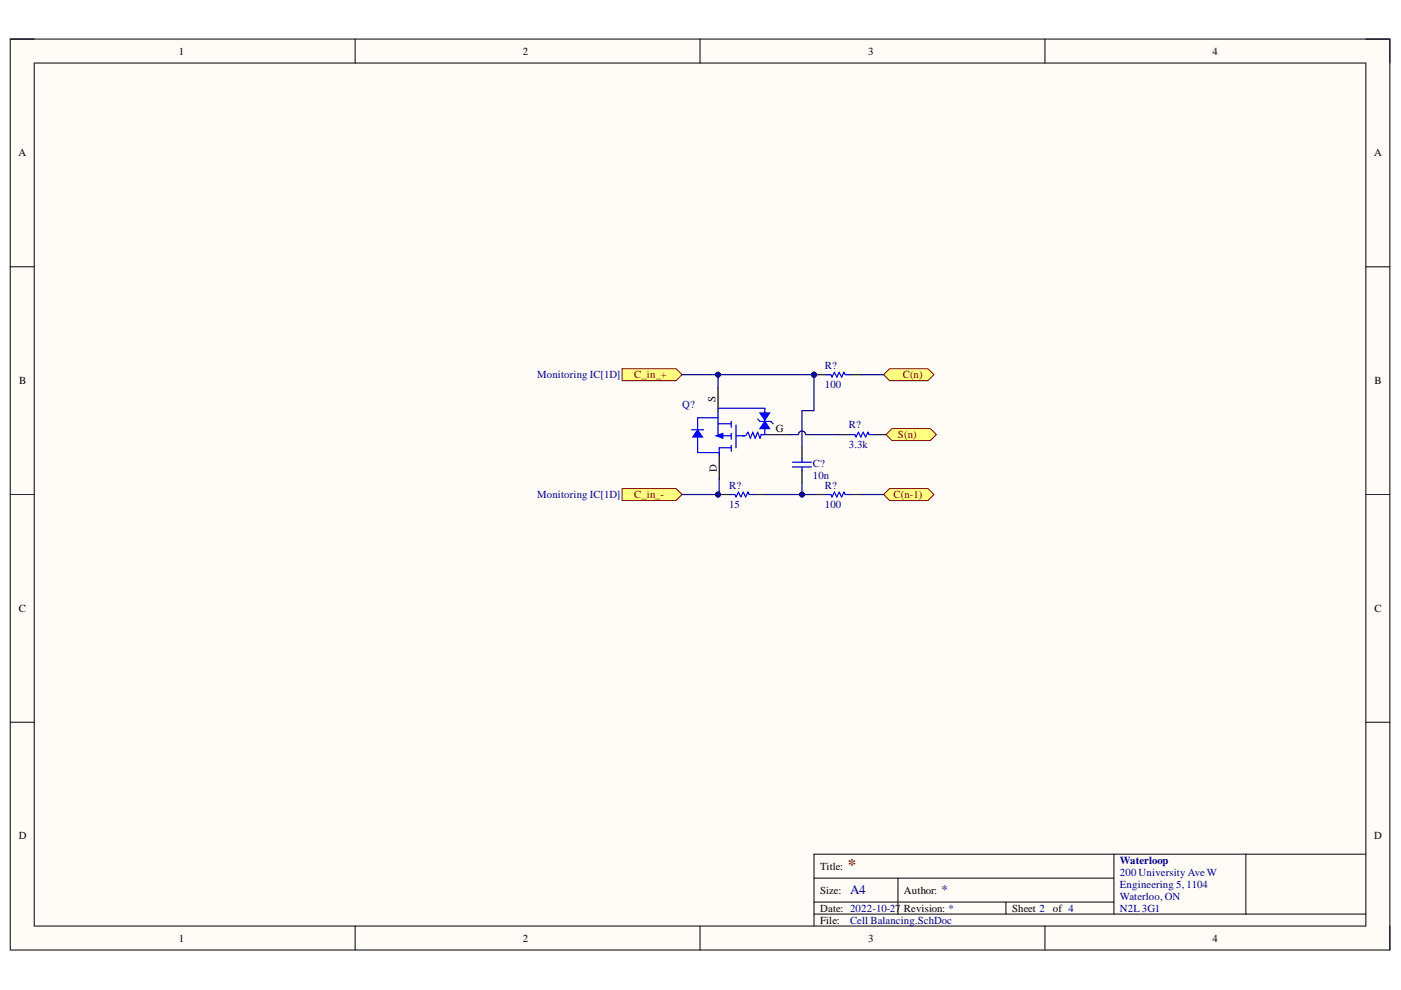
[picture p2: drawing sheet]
<svg xmlns="http://www.w3.org/2000/svg" width="297mm" height="210mm" viewBox="0 0 297 210" stroke-linecap="round" stroke-linejoin="round" font-family="sans-serif">
<path d="M2.2 8.3h292.5v193.1h-292.5z" fill-rule="evenodd" fill="#fffcf8"/>
<path d="M2.2 8.3h292.5v193.1h-292.5z" fill="none" stroke="#000" stroke-width=".21"/>
<path d="M7.3 13.4h282.3v182.9h-282.3z" fill-rule="evenodd" fill="#fffcf8"/>
<g fill="none" stroke="#000" stroke-width=".21">
<path d="M2.2 8.3h5.1M7.3 13.4h282.3v182.9h-282.3zM75.3 8.3v5.1M148.4 8.3v5.1M221.5 8.3v5.1M289.6 8.3h5.1v5.1M2.2 56.6h5.1M289.6 56.6h5.1M2.2 104.9h5.1M289.6 104.9h5.1M2.2 153.1h5.1M289.6 153.1h5.1"/>
<path d="M75.3 196.3v5.1M148.4 196.3v5.1M172.6 186.2h63.6M172.6 193.8h117M172.6 191.3h63.6M190.4 186.2v7.6M213.3 191.3v2.5M221.5 196.3v5.1M236.2 181.1v12.7M264.2 181.1v12.7M289.6 181.1h-117v15.2M294.7 196.3v5.1"/>
</g>
<path d="M187.8 92.1l1.3-1.2h8.2l1.2 1.2-1.2 1.3h-8.2z" fill-rule="evenodd" fill="#ffff80"/>
<path d="M187.8 92.1l1.3-1.2h8.2l1.2 1.2-1.2 1.3h-8.2z" fill="none" stroke="#800000" stroke-width=".21"/>
<path d="M187.3 104.9l1.3-1.3h8.1l1.3 1.3-1.3 1.2h-8.1z" fill-rule="evenodd" fill="#ffff80"/>
<path d="M187.3 104.9l1.3-1.3h8.1l1.3 1.3-1.3 1.2h-8.1z" fill="none" stroke="#800000" stroke-width=".21"/>
<path d="M187.3 79.4l1.3-1.2h8.1l1.3 1.2-1.3 1.3h-8.1z" fill-rule="evenodd" fill="#ffff80"/>
<path d="M187.3 79.4l1.3-1.2h8.1l1.3 1.2-1.3 1.3h-8.1z" fill="none" stroke="#800000" stroke-width=".21"/>
<circle cx="172.6" cy="79.4" r=".51" fill="#000080"/>
<circle cx="172.6" cy="79.4" r=".51" fill="none" stroke="#000080" stroke-width=".21"/>
<path d="M172.6 79.4h2.5" fill="none" stroke="#000" stroke-width=".25"/>
<circle cx="172.6" cy="79.4" r=".51" fill="#000080"/>
<circle cx="172.6" cy="79.4" r=".51" fill="none" stroke="#000080" stroke-width=".21"/>
<path d="M180.2 79.4h2.6M152.2 82.2v5.1M152.5 96.5v5M162.4 92.1h5.1M170 94.7v2.5M170 99.8v2.5M172.6 104.9h2.5M180.2 104.9h2.6" fill="none" stroke="#000" stroke-width=".25"/>
<path d="M175.1 79.4h1.1l.2 .6 .5-1.1 .5 1.1 .5-1.1 .5 1.1 .5-1.1 .3 .5h1M152.2 92.4h2.8M155 89.4v1.2M155 91.9v1.3M155 94.4v1.3M156 90.1v4.8M156 92.4h1.8M168 98h4.1M168 99h4.1M170 97.2v.8M170 99v.8M175.1 104.9h1.1l.2 .5 .5-1.1 .5 1.1 .5-1.1 .5 1.1 .5-1.1 .3 .6h1" fill="none" stroke="#00f" stroke-width=".25"/>
<path d="M151.9 92.4l1.4-.5v1z" fill="#00f"/>
<path d="M151.9 92.4l1.4-.5v1zM152.2 87.3v5.1M152.2 89.9h2.8M152.2 88.6h-4.3v7.4h4.6M155 94.9h-2.5v1.6" fill="none" stroke="#00f" stroke-width=".25"/>
<path d="M147.9 91.1l1 1.6h-2z" fill="#00f"/>
<path d="M146.6 91.1h2.6M147.9 91.1l1 1.6h-2zM162.2 87.3v4.8M162.4 92.1h-1l-.3 .8-.5-1.3-.5 1.3-.5-1.3-.5 1.3-.5-1.3-.5 .8h-.8" fill="none" stroke="#00f" stroke-width=".25"/>
<path d="M162.2 89.4l1 1.5h-2.1z" fill="#00f"/>
<path d="M162.2 89.4l1 1.5h-2.1z" fill="none" stroke="#00f" stroke-width=".25"/>
<path d="M161.1 87.6h2.1l-1 1.5z" fill="#00f"/>
<path d="M152.2 86.6h10v.7M160.6 88.8l.5 .6h2.3l.5 .5M161.1 87.6h2.1l-1 1.5zM180.2 92.1h1l.3 .6 .5-1.1 .5 1.1 .5-1.1 .5 1.1 .5-1.1 .3 .5h1M154.8 104.9h1l.2 .5 .6-1.1 .5 1.1 .5-1.1 .5 1.1 .5-1.1 .2 .6h1.1" fill="none" stroke="#00f" stroke-width=".25"/>
<path d="M177.7 92.1h2.5M185.3 92.1h2.5M152.2 104.9h2.6M159.9 104.9h2.5" fill="none" stroke="#000" stroke-width=".25"/>
<path d="M131.9 78.2h11.4l1.3 1.2-1.3 1.3h-11.4z" fill-rule="evenodd" fill="#ffff80"/>
<path d="M131.9 78.2h11.4l1.3 1.2-1.3 1.3h-11.4z" fill="none" stroke="#800000" stroke-width=".21"/>
<path d="M131.9 103.6h11.4l1.3 1.3-1.3 1.2h-11.4z" fill-rule="evenodd" fill="#ffff80"/>
<path d="M131.9 103.6h11.4l1.3 1.3-1.3 1.2h-11.4z" fill="none" stroke="#800000" stroke-width=".21"/>
<path d="M170 102.3v2.6h2.6M182.8 104.9h4.5" fill="none" stroke="#000080" stroke-width=".25"/>
<circle cx="170" cy="104.9" r=".51" fill="#000080"/>
<circle cx="170" cy="104.9" r=".51" fill="none" stroke="#000080" stroke-width=".21"/>
<path d="M172.6 79.4v7.7h-2.6v7.6M182.8 79.4h4.5" fill="none" stroke="#000080" stroke-width=".25"/>
<circle cx="172.6" cy="79.4" r=".51" fill="#000080"/>
<circle cx="172.6" cy="79.4" r=".51" fill="none" stroke="#000080" stroke-width=".21"/>
<path d="M167.5 92.1h1.8a.76 .76 0 0 1 .7-.7 .76 .76 0 0 1 .8 .7M170.8 92.1h6.9M152.5 101.5v3.4h-7.9M162.4 104.9h7.6" fill="none" stroke="#000080" stroke-width=".25"/>
<circle cx="170" cy="104.9" r=".51" fill="#000080"/>
<circle cx="170" cy="104.9" r=".51" fill="none" stroke="#000080" stroke-width=".21"/>
<path d="M144.6 79.4h28" fill="none" stroke="#000080" stroke-width=".25"/>
<circle cx="152.2" cy="79.4" r=".51" fill="#000080"/>
<circle cx="152.2" cy="79.4" r=".51" fill="none" stroke="#000080" stroke-width=".21"/>
<circle cx="172.6" cy="79.4" r=".51" fill="#000080"/>
<circle cx="172.6" cy="79.4" r=".51" fill="none" stroke="#000080" stroke-width=".21"/>
<path d="M152.2 79.4v2.8" fill="none" stroke="#000080" stroke-width=".25"/>
<circle cx="152.2" cy="79.4" r=".51" fill="#000080"/>
<circle cx="152.2" cy="79.4" r=".51" fill="none" stroke="#000080" stroke-width=".21"/>
<text font-size="3.5" fill="#800000" x="179.7" y="184.4">*</text>
<g font-size="2.8" fill="#000080">
<text x="180.2" y="189.7">A4</text>
<text x="199.6" y="189.7">*</text>
</g>
<g font-size="2.3">
<text x="37.9" y="11.6">1</text>
<text x="110.8" y="11.6">2</text>
<text x="184" y="11.6">3</text>
<text x="257.1" y="11.6">4</text>
<text x="3.9" y="33.2">A</text>
<text x="291.3" y="33.2">A</text>
<text x="4.1" y="81.4">B</text>
<text x="291.4" y="81.4">B</text>
<text x="151.7" y="85.3" transform="rotate(-90 151.7 85.3)">S</text>
<text x="164.5" y="91.6">G</text>
<text x="152" y="100" transform="rotate(-90 152 100)">D</text>
<text x="4" y="129.7">C</text>
<text x="291.4" y="129.7">C</text>
<text x="4" y="178">D</text>
<text x="291.3" y="178">D</text>
<text x="173.9" y="184.4">Title:</text>
<text x="173.9" y="189.5">Size:</text>
<text x="191.7" y="189.5">Author:</text>
<text x="173.9" y="193.3">Date: 2022-10-27</text>
<text x="173.9" y="195.8">File:</text>
<text x="191.7" y="193.3">Revision: *</text>
<text x="214.6" y="193.3">Sheet 2</text>
<text x="223.2" y="193.3">of 4</text>
<text x="37.9" y="199.6">1</text>
<text x="110.8" y="199.6">2</text>
<text x="184" y="199.6">3</text>
<text x="257.1" y="199.6">4</text>
</g>
<g font-size="2.3" fill="#000080">
<text x="113.9" y="80.2">Monitoring IC[1D]</text>
<text x="174.9" y="82.2">100</text>
<text x="174.9" y="78.1">R?</text>
<text x="144.6" y="86.5">Q?</text>
<text x="180" y="95">3.3k</text>
<text x="180" y="90.8">R?</text>
<text x="172.4" y="101.6">10n</text>
<text x="172.4" y="99">C?</text>
<text x="113.9" y="105.6">Monitoring IC[1D]</text>
<text x="154.6" y="107.6">15</text>
<text x="154.6" y="103.6">R?</text>
<text x="174.9" y="107.6">100</text>
<text x="174.9" y="103.6">R?</text>
<text x="237.4" y="183.1">Waterloop</text>
<text x="237.4" y="185.7">200 University Ave W</text>
<text x="237.4" y="188.2">Engineering 5, 1104</text>
<text x="237.4" y="190.8">Waterloo, ON</text>
<text x="180.2" y="195.8">Cell Balancing.SchDoc</text>
<text x="237.4" y="193.3">N2L3G1</text>
</g>
<g font-size="2.3" fill="#800000">
<text x="134.5" y="80.2">C_in_+</text>
<text x="191.4" y="80.2">C(n)</text>
<text x="190.4" y="92.9">S(n)</text>
<text x="134.5" y="105.6">C_in_-</text>
<text x="189.5" y="105.6">C(n-1)</text>
</g>
<text font-size="1.1" fill="#000080" x="151.3" y="105.2">PIR?02</text>
</svg>
